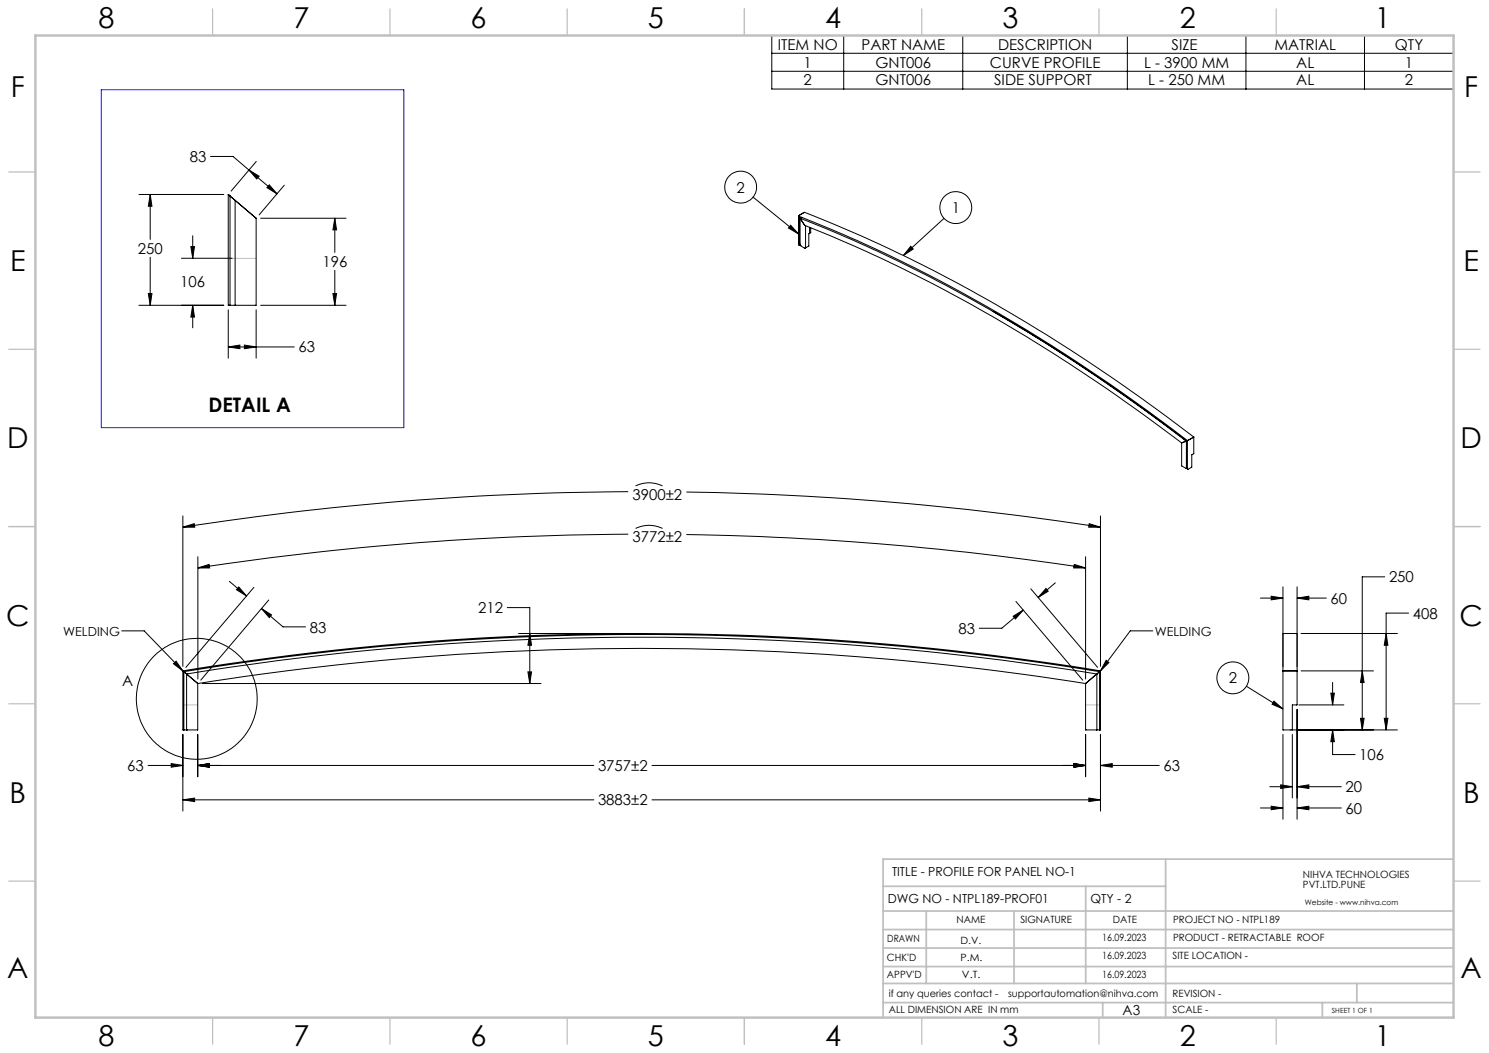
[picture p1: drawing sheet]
<svg xmlns="http://www.w3.org/2000/svg" width="420mm" height="297mm" viewBox="0 0 420 297" stroke-linecap="round" stroke-linejoin="round" font-family="sans-serif">
<g fill="none" stroke="#000" stroke-width=".28">
<path d="M217.7 10h192.3v15.1h-192.3zM217.7 15h192.3M238 10v15.1M271.6 10v15.1M318 10v15.1M351.4 10v15.1M384.9 10v15.1M217.7 20.1h192.3M39.2 54.9h23.9M42.4 54.9v12.6M42.4 54.9l.5 3.3h-1.1zM59.4 44.1h6.3l12.4 10.6"/>
<path d="M64.4 54.9v31.2h.4M64.4 54.9l.2 .2M64.6 55.1l.3 .2M64.9 55.3h.1M64.9 55.3v30.8M64.9 55.3l7.1 6M66.3 56.5h.1M66.3 56.5v29.6M70.2 48l2.9 1.7-.7 .8zM72.3 45.5l-7.1 8.4M76 52.1l2.1 2.6-2.8-1.8zM80.2 52.2l-7.1 8.4"/>
<path d="M212.4 55.6l12.8 10.4M226.9 59.9h.1M226.9 59.9l-1.6 .9M226.9 59.9a445.2 445.2 0 0 1 106.1 60.6l3.7 2.8M42.4 72.6v13.5M51.2 72.8h14.3M53.8 69.6h1.1l-.5 3.2zM54.4 66.5v6.3M72 61.3l.2 .3M72.2 61.6v24.5h-7.3M73.5 61.6h24.1M94.4 61.6v9.6"/>
<path d="M94.4 76.2v9.9M94.4 61.6l.5 3.2h-1zM223 63.5l2.2 2.5-2.8-1.7zM225.2 60.9l.1 8.1M225.3 60.8v.1M225.3 60.9a449.7 449.7 0 0 1 106 60.6l3.7 2.8M225.3 69v.1M225.3 69.1h.1M225.4 69h.1M225.4 61v8M225.7 61.6l1.3 2M225.7 61.5v.1"/>
<path d="M225.7 69.2l1.3 .8 .2-.1M225.7 69.2h.1M225.7 61.6a443.2 443.2 0 0 1 103.4 58.7l5.5 4.1M225.7 61.5v7.7M225.7 68.8l-.3 .2M225.7 61.6l1.3 1.9M225.7 61.5h.1M226.2 61.3l-.4 .2M227 63.5v.1a448.8 448.8 0 0 1 104 59.6l2.3 1.8M227.2 69.9h.1M227.2 63.7v6.2M228.3 65.8l-.2 .1v3.5l-.9 .3"/>
<path d="M228.4 65.6h.3M228.4 64.1v1.7M228.4 65.8h-.1M228.7 65.6h.1M228.7 64.2v1.4M256.9 69.5l.7 .7-2.8 1.9zM266.3 61.6l-11.5 10.5M39.2 86.1h23.9M41.8 82.8h1.1l-.5 3.3zM54.4 86.1v6.4M54.4 86.1l.5 3.3h-1.1zM64.4 87.4v13.6"/>
<path d="M64.4 97.9h18.6M64.4 97.9l3.3-.6v1.1zM64.8 86.1h.1M66.3 86.1h.1M68.9 97.3l3.3 .6-3.3 .5zM72.2 87.4v13.6M73.5 86.1h24.1M93.9 82.8h1l-.5 3.3zM280.1 87.8a501.5 501.5 0 0 1 54.5 36.6M177.2 138.7a838.3 838.3 0 0 0-125.6 10M179.3 137.1a8.6 8.6 0 0 1 7.6 0M193.6 138.8a844 844 0 0 1 116.8 9.9"/>
<path d="M333.3 124.9v.1M333.3 131.4h.1M333.3 125v6.4M333.3 131.4l1.3 .7M334.6 124.4h.1M334.6 132.1h.1M334.6 124.4l-1.3 .5M334.6 124.4v7.7M334.9 124.2l-.3 .2M334.9 124.3v8M334.9 132.3h.1M334.9 131.9l-.3 .2"/>
<path d="M335 124.3h.1M335 124.2v.1M335.1 124.2h-.1M336.7 123.3h.1M336.7 123.3l-1.6 .9M336.7 123.3v4.6l-.5 .4v3.5l-1.2 .5M51.6 145.5v42.5M51.6 148.7l3.2-1 .1 1zM55.8 157v34.5M177.2 150.7a827.1 827.1 0 0 0-121.4 9.5M179.3 149a8.6 8.6 0 0 1 7.6 0M193.6 150.8a825.6 825.6 0 0 1 112.6 9.4"/>
<path d="M303 159.2l3.2 1h-3.3zM306.2 157v34.5M307.2 147.7l3.2 1h-3.3zM310.4 145.5v42.5M34.3 177.9h6.4l10.9 11.3M55.8 160.2l3.2-1 .1 1zM64.7 164l4.8 4.1M67.3 165.6l2.2 2.5-2.8-1.8zM71.6 165.7l-19.2 22.5M73.8 171.7l6 5.1h6.4M73.8 171.7l2.8 1.7-.6 .8zM75.8 169.2l-19.2 22.6"/>
<path d="M143.1 171.4h6.3v21.4M146.3 178.7h33.4M149.4 178.7l.5 3.3h-1zM285.8 173.8l2.8-1.7-2.2 2.5zM286.6 169.6l18.8 22.2M288.6 172.1l-6 5.1h-6.4M290.8 166.1l18.8 22.1M295 166l.7 .8-2.9 1.7zM297.7 164.4l-4.9 4.1M325.2 177.9h-6.4l-8.4 11.3M355.5 168.7h6.4M358.6 168.2l3.3 .5-3.3 .5z"/>
<path d="M361.9 165.5v22.6M365.9 165.5v22.6M365.9 168.7h8.2M365.9 168.7l3.3-.5v1zM367 178.7h27.2M390.6 162.7h-6.4v43.2M391 178.7l.5 3.3h-1zM397.3 172.9h-6.3v33M48.9 187.2l.8-.7 1.9 2.7zM51.6 189.2v16.7h.2M51.6 189.2l.1 .1M51.6 189.2a799.2 799.2 0 0 1 258.8 0"/>
<path d="M51.7 189.3l.1 .1M51.8 189.4h.1M51.9 189.4v.1M51.9 189.4a801.2 801.2 0 0 1 258.3 0M51.9 189.4v16.5M51.9 189.5l.7 .6M52.6 190.1h.1M52.6 190.1a799.4 799.4 0 0 1 256.8 0M52.6 190.1l3.1 2.6M52.6 190.1v15.8M55.7 192.7l.1 .1M55.8 192.8v13.1h-3.9"/>
<path d="M55.8 192.8a795.6 795.6 0 0 1 250.4 0M57.1 192.8h95.5M148.9 189.5h1l-.5 3.3zM306.2 192.8v13.1h3.9M306.4 192.7l-.2 .1M309.4 190.1h.1M309.4 190.1l-3 2.6M309.4 190.1v15.8M310.2 189.4h.1M310.2 189.4l-.8 .7M310.2 189.4v16.5M310.3 189.3l-.1 .1"/>
<path d="M310.4 189.2l-.1 .1M310.4 189.2v16.7h-.2M312 186.3l.8 .6-2.4 2.3zM351.6 193.6l10.3 6.4M359.3 197.8l2.6 2.2-3.1-1.4zM361.9 189.3v-10.6l4 .1v10.5M361.9 189.3v16.6h32.3M362 189.2l-.1 .1M362 189.2l3.9 .1M365.9 189.3v9.5h-1.4v7.1M366.4 198.8h12.7M367 189.2h20.4"/>
<path d="M375.4 195.5h1l-.5 3.3zM375.9 192.5v6.3M384.2 189.2l.6 3.3h-1zM41.8 215.9h9.8M48.3 215.4l3.3 .5-3.3 .5zM51.6 207.1v21.7M51.8 205.9h.1M52.6 205.9h.1M55.8 207.1v12M55.8 215.9h111.7M55.8 215.9l3.3-.5v1zM183.9 215.9h122.3"/>
<path d="M302.9 215.4l3.3 .5-3.3 .5zM306.2 207.1v12M309.4 205.9h.1M310.1 205.9h.1M310.4 215.9l3.3-.5v1zM310.4 207.1v21.7M310.4 215.9h16.6M361.9 207.1v24M364.5 207.1v18M365.9 200.1v31M375.9 205.9v6.9h6.3M375.9 205.9l.5 3.3h-1z"/>
<path d="M383.8 202.6h1l-.6 3.3zM390.5 202.6h1l-.5 3.3zM51.6 225.6h115.9M51.6 225.6l3.3-.5v1zM183.9 225.6h126.5M307.1 225.1l3.3 .5-3.3 .5zM355.5 227.9h6.4M358.2 221.9h6.3M358.6 227.4l3.3 .5-3.3 .5zM361.2 221.4l3.3 .5-3.3 .5zM365.9 221.9h12.5M365.9 227.9h12.5"/>
<path d="M365.9 221.9l3.3-.5v1zM365.9 227.9l3.3-.5v1z"/>
<circle cx="208.9" cy="52.8" r="4.5"/>
<circle cx="269.6" cy="58.6" r="4.5"/>
<circle cx="55.5" cy="197.1" r="17"/>
<circle cx="347.7" cy="191.2" r="4.5"/>
</g>
<path d="M64.7 72.9h7.5M51.6 198.8h4.2M306.4 198.8h4" fill="none" stroke="#c0c0c0" stroke-width=".28"/>
<g fill="none" stroke="#c0c0c0" stroke-width=".35">
<path d="M60 2.5v7.5M110 2.5v7.5M160 2.5v7.5M210 2.5v7.5M260 2.5v7.5M310 2.5v7.5M360 2.5v7.5M2.5 48.5h7.5M410 48.5h7.5M2.5 98.5h7.5M410 98.5h7.5M2.5 148.5h7.5"/>
<path d="M410 148.5h7.5M2.5 198.5h7.5M410 198.5h7.5M2.5 248.5h7.5M410 248.5h7.5M60 287v7.5M110 287v7.5M160 287v7.5M210 287v7.5M260 287v7.5M310 287v7.5M360 287v7.5"/>
</g>
<g fill="none" stroke="#c0c0c0" stroke-width=".5">
<path d="M249.1 257h160.9M249.1 250h79.7M261.3 257v20.4M286 257v20.4M306.2 250v27.4M328.8 242.3v44.7M410 242.3h-160.9v44.7M249.1 272.6h160.9M249.1 267.4h160.9M249.1 262.2h160.9M249.1 277.4h160.9M382.7 277.4v5.4"/>
<path d="M249.1 282.8h160.9M311 282.8v4.2M373 282.8v4.2"/>
</g>
<path d="M10 10h400v277h-400z" fill="none" stroke="#c0c0c0" stroke-width=".7"/>
<path d="M28.6 25.3h85.3v95.3h-85.3z" fill="none" stroke="#00f" stroke-width=".28"/>
<g fill="#000">
<path d="M73.8 171.7l2.8 1.7-.6 .8zM67.3 165.6l2.2 2.5-2.8-1.8zM307.2 147.7l3.2 1h-3.3zM51.6 148.7l3.2-1 .1 1zM303 159.2l3.2 1h-3.3zM55.8 160.2l3.2-1 .1 1zM51.6 225.6l3.3-.5v1zM307.1 225.1l3.3 .5-3.3 .5zM55.8 215.9l3.3-.5v1zM302.9 215.4l3.3 .5-3.3 .5zM285.8 173.8l2.8-1.7-2.2 2.5zM295 166l.7 .8-2.9 1.7zM48.3 215.4l3.3 .5-3.3 .5zM55.8 215.9l3.3-.5v1zM310.4 215.9l3.3-.5v1zM302.9 215.4l3.3 .5-3.3 .5zM149.4 178.7l.5 3.3h-1zM148.9 189.5h1l-.5 3.3zM383.8 202.6h1l-.6 3.3zM384.2 189.2l.6 3.3h-1zM358.6 168.2l3.3 .5-3.3 .5zM365.9 168.7l3.3-.5v1zM375.4 195.5h1l-.5 3.3zM375.9 205.9l.5 3.3h-1zM365.9 221.9l3.3-.5v1zM361.2 221.4l3.3 .5-3.3 .5zM365.9 227.9l3.3-.5v1zM358.6 227.4l3.3 .5-3.3 .5zM391 178.7l.5 3.3h-1zM390.5 202.6h1l-.5 3.3zM76 52.1l2.1 2.6-2.8-1.8zM70.2 48l2.9 1.7-.7 .8zM53.8 69.6h1.1l-.5 3.2zM54.4 86.1l.5 3.3h-1.1zM42.4 54.9l.5 3.3h-1.1zM41.8 82.8h1.1l-.5 3.3zM94.4 61.6l.5 3.2h-1zM93.9 82.8h1l-.5 3.3zM64.4 97.9l3.3-.6v1.1zM68.9 97.3l3.3 .6-3.3 .5z"/>
<path d="M48.9 187.2l.8-.7 1.9 2.7zM312 186.3l.8 .6-2.4 2.3z"/>
<path d="M359.3 197.8l2.6 2.2-3.1-1.4zM223 63.5l2.2 2.5-2.8-1.7zM256.9 69.5l.7 .7-2.8 1.9z"/>
</g>
<g font-size="8.1">
<text x="27.8" y="8">8</text>
<text x="82.8" y="8">7</text>
<text x="132.8" y="8">6</text>
<text x="182.8" y="8">5</text>
<text x="232.8" y="8">4</text>
<text x="282.8" y="8">3</text>
<text x="332.8" y="8">2</text>
<text x="387.8" y="8">1</text>
<text x="3" y="27.2">F</text>
<text x="413" y="27.2">F</text>
<text x="2.8" y="76.5">E</text>
<text x="412.8" y="76.5">E</text>
<text x="2" y="126.5">D</text>
<text x="412" y="126.5">D</text>
<text x="1.7" y="176.5">C</text>
<text x="411.7" y="176.5">C</text>
<text x="2.7" y="226.5">B</text>
<text x="412.7" y="226.5">B</text>
<text x="2" y="275.7">A</text>
<text x="412" y="275.7">A</text>
<text x="27.8" y="295">8</text>
<text x="82.8" y="295">7</text>
<text x="132.8" y="295">6</text>
<text x="182.8" y="295">5</text>
<text x="232.8" y="295">4</text>
<text x="282.8" y="295">3</text>
<text x="332.8" y="295">2</text>
<text x="387.8" y="295">1</text>
</g>
<text font-size="5.6" x="58.8" y="116.2">DETAIL A</text>
<g font-size="4.2">
<text x="219.4" y="14">ITEM NO</text>
<text x="243" y="14">PART NAME</text>
<text x="281.5" y="14">DESCRIPTION</text>
<text x="330.5" y="14">SIZE</text>
<text x="359.5" y="14">MATRIAL</text>
<text x="393.4" y="14">QTY</text>
<text x="226.7" y="19.1">1</text>
<text x="247" y="19.1">GNT006</text>
<text x="279.2" y="19.1">CURVE PROFILE</text>
<text x="322.7" y="19.1">L - 3900 MM</text>
<text x="365.6" y="19.1">AL</text>
<text x="396.3" y="19.1">1</text>
<text x="226.7" y="24.1">2</text>
<text x="247" y="24.1">GNT006</text>
<text x="280.4" y="24.1">SIDE SUPPORT</text>
<text x="323.9" y="24.1">L - 250 MM</text>
<text x="365.6" y="24.1">AL</text>
<text x="396.3" y="24.1">2</text>
<text x="53.5" y="45.7">83</text>
<text x="207.8" y="54.3">2</text>
<text x="268.4" y="60.1">1</text>
<text x="38.9" y="71.6">250</text>
<text x="90.9" y="75.3">196</text>
<text x="50.9" y="80.9">106</text>
<text x="84.2" y="99.4">63</text>
<text x="178.4" y="140.9">3900±2</text>
<text x="178.4" y="152.9">3772±2</text>
<text x="391.8" y="164.3">250</text>
<text x="134.9" y="173">212</text>
<text x="375.3" y="170.3">60</text>
<text x="87.4" y="178.4">83</text>
<text x="270.4" y="178.8">83</text>
<text x="398.5" y="174.5">408</text>
<text x="34.4" y="193.6">A</text>
<text x="346.6" y="192.7">2</text>
<text x="383.4" y="214.4">106</text>
<text x="35.9" y="217.5">63</text>
<text x="168.7" y="217.5">3757±2</text>
<text x="328.2" y="217.5">63</text>
<text x="168.7" y="227.2">3883±2</text>
<text x="379.6" y="223.5">20</text>
<text x="379.6" y="229.5">60</text>
</g>
<text font-size="3.9" x="316.7" y="286.4">A3</text>
<g font-size="3.5">
<text x="17.8" y="179.3">WELDING</text>
<text x="325.7" y="179.3">WELDING</text>
<text x="251.6" y="247.2">TITLE - PROFILE FOR PANEL NO-1</text>
<text x="250.4" y="254.8">DWG NO - NTPL189-PROF01</text>
<text x="307.6" y="254.8">QTY - 2</text>
</g>
<g font-size="2.8">
<text x="367.5" y="247.7">NIHVA TECHNOLOGIES</text>
<text x="367.5" y="250.5">PVT.LTD.PUNE</text>
<text x="269.8" y="260.4">NAME</text>
<text x="287.8" y="260.4">SIGNATURE</text>
<text x="313.9" y="260.5">DATE</text>
<text x="330.9" y="260.5">PROJECT NO - NTPL189</text>
<text x="250.3" y="265.7">DRAWN</text>
<text x="270.9" y="266.1">D.V.</text>
<text x="310.9" y="265.5">16.09.2023</text>
<text x="330.9" y="265.5">PRODUCT - RETRACTABLE ROOF</text>
<text x="250.2" y="271.1">CHK'D</text>
<text x="250.2" y="275.8">APPV'D</text>
<text x="270.9" y="271.1">P.M.</text>
<text x="271.3" y="275.8">V.T.</text>
<text x="310.9" y="270.6">16.09.2023</text>
<text x="310.9" y="275.8">16.09.2023</text>
<text x="330.7" y="270.6">SITE LOCATION -</text>
<text x="250.7" y="281.1">if any queries contact -</text>
<text x="284.3" y="281.1">supportautomation@nihva.com</text>
<text x="330.7" y="281.1">REVISION -</text>
<text x="250.7" y="285.6">ALL DIMENSION ARE IN mm</text>
<text x="330.7" y="285.6">SCALE -</text>
</g>
<text font-size="2.1" x="368.1" y="255.1">Website - www.nihva.com</text>
<text font-size="2" x="375.7" y="285.6">SHEET 1 OF 1</text>
</svg>
